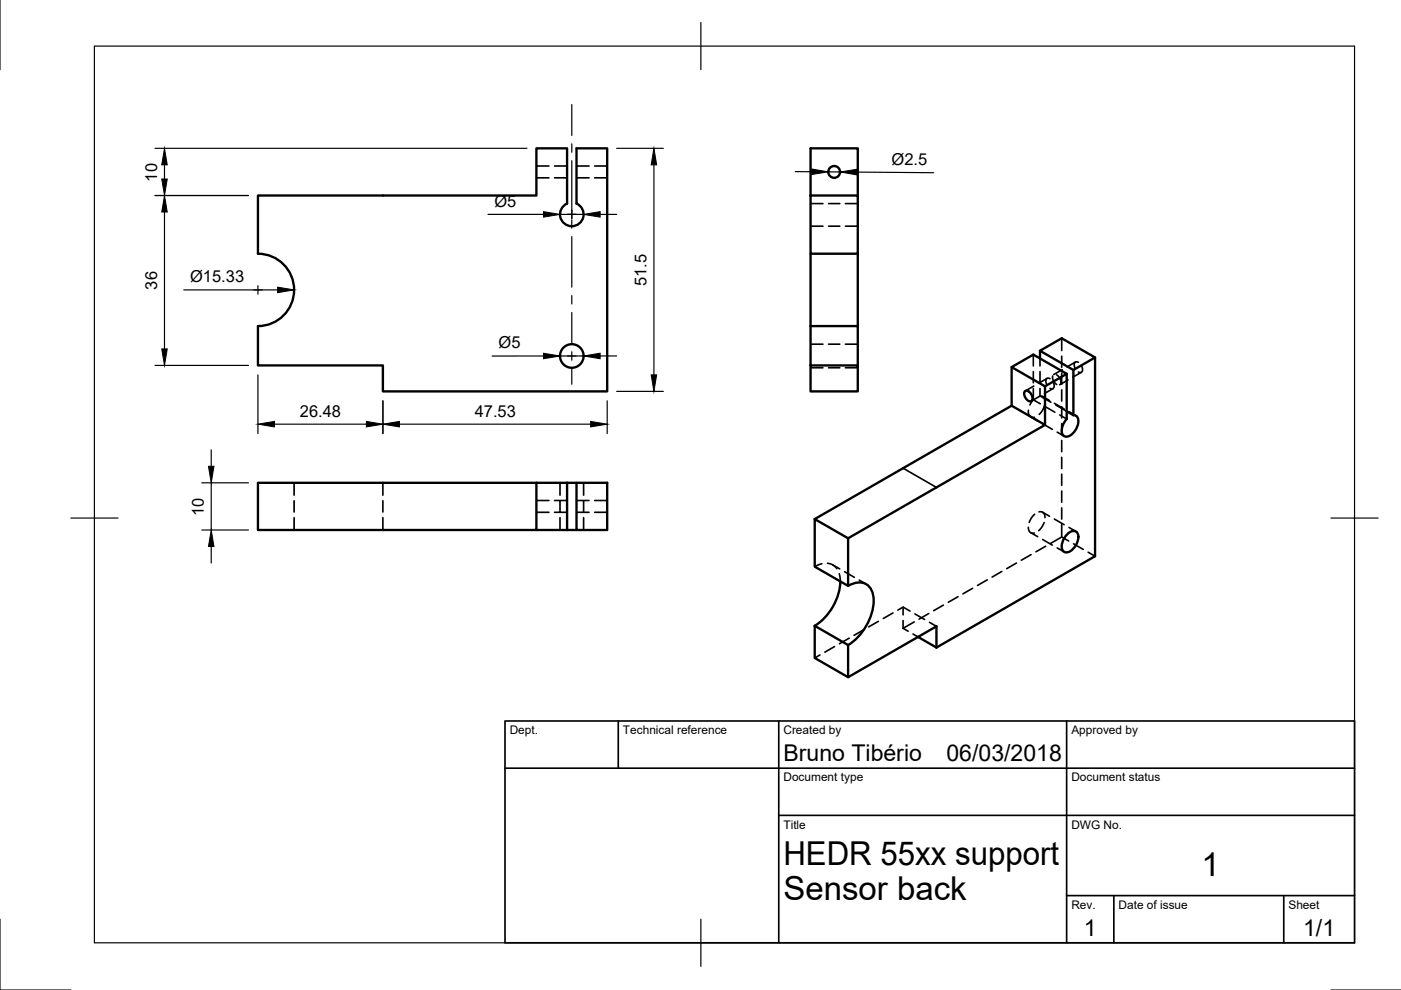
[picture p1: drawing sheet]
<svg xmlns="http://www.w3.org/2000/svg" width="297mm" height="210mm" viewBox="0 0 297 210" stroke-linecap="round" stroke-linejoin="round" font-family="sans-serif">
<!-- layer: Visible -->
<g fill="none" stroke="#000" stroke-width=".5">
<path d="M54.7 41.5h59v-10.1h6.5v11.8a2.5 2.5 0 0 0-.9 3.8 2.5 2.5 0 0 0 3.9 0 2.5 2.5 0 0 0-1-3.8v-11.8h6.5v51.6h-47.5v-5.5h-26.5v-8.4a7.7 7.7 0 0 0 7.7-7.6 7.7 7.7 0 0 0-7.7-7.7zM171.9 53.8v15.3M171.9 41.5v-10.1h10v10.1M171.9 41.5h10v12.3h-10zM181.9 53.8v15.3M171.9 69.1v8.4h10v5.5h-10v-5.5M171.9 69.1h10v8.4M214.5 77.8v8.2l7.1 4.1-41.8 24M220.5 74.4v1.6M226.2 79.3v9.5l-.7 1a2.2 2.2 0 0 0 .1 2.7 2.08 2.08 0 0 0 2.4-1.2 2.71 2.71 0 0 0 .3-3l-.7-.3M227.6 78.4l4.6-2.6-7.1-4.1-4.6 2.7 7.1 4v9.6M232.2 75.8v42.1l-33.7 19.4"/>
<path d="M214.5 86l-41.8 24.1 7.1 4v10.1l-7.1-4.1v-10M217.4 82.9a1.44 1.44 0 0 1 1.3 2.1 1.44 1.44 0 0 1-1.3-2.1zM221.6 81.9l4.6-2.6-7.1-4.1-4.6 2.6 7.1 4.1v8.2M226.2 87.2l1.4 .8M113.7 102.4h-59v10h59v-10h6.5M120.2 102.4h2M120.2 112.4h2M120.2 102.4v10h-6.5M122.2 102.4h6.5v10h-6.5zM226.4 113.1a1.37 1.37 0 0 1 2-.2 3.3 3.3 0 0 1-2.4 4.2 1.26 1.26 0 0 1-.8-1.8 4.2 4.2 0 0 1 1.2-2.2zM172.7 132.7v6.8l7.1 4.1 18.7-10.8v4.5M172.7 132.7l7.1 4.1v6.8"/>
<path d="M178.2 123.3a12 12 0 0 1-5.5 9.4M179.8 124.2a3.3 3.3 0 0 1 4.8 .6 8.2 8.2 0 0 1-.7 7.4 11.3 11.3 0 0 1-4.1 4.6M194.6 135l3.9 2.3"/>
<circle cx="176.9" cy="36.4" r="1.25"/>
<circle cx="121.2" cy="75.5" r="2.5"/>
</g>
<!-- layer: Hidden -->
<g fill="none" stroke="#000" stroke-width=".35">
<path d="M113.7 35.2h2.7M113.7 37.7h2.7M117.6 35.2h2.6M117.6 37.7h2.6M122.2 35.2h2.7M122.2 37.7h2.7M126.1 35.2h2.6M126.1 37.7h2.6M171.9 48h2.6M171.9 43.2h2.6M175.7 48h2.4M175.7 43.2h2.4"/>
<path d="M179.2 48h2.7M179.2 43.2h2.7M171.9 73h2.6M171.9 78h2.6M175.7 73h2.4M175.7 78h2.4M179.2 73h2.7M179.2 78h2.7M219.1 75.2v2.4M219.1 78.8v2.4M220.5 76v1.6M220.5 78.8v2.4"/>
<path d="M223.2 79.7l.1 1 .7 .8M224 79.5l.8 .8 .1 1M225.1 71.7v2.6M225.1 75.5v2.4M225.1 79.1v2.4M225.2 78.4l-1.8 1M228 76.8l-1.8 1M228.6 76.8a.63 .63 0 0 0-.8 .1 .63 .63 0 0 0 0 .9l.2 .3M229.3 78.9l-1.8 1.1M229.3 77.6l.1 .1a.75 .75 0 0 1 .2 .8 .75 .75 0 0 1-.7 .5l-.3-.1M218 87a1.11 1.11 0 0 0 1.3 1.5M218.5 88.4l1.5 .8"/>
<path d="M219.1 84.8l-.7 1M219.1 82.4v2.4M219.1 84.8l1.5 .8M219.2 81.9l-1.8 1M220.4 84l-1.8 1M220.5 84a.92 .92 0 0 1 1 .6M220.5 84l2.3 1.3M220.5 82.4v1.6M221 84.1l1.5 .8M221.1 89.8l2 1.2M221.5 85.8l-.5 1.2-.7 .9M221.6 86.2l2.1 1.2"/>
<path d="M222 80.2l-1.8 1.1M222.6 80.3a.63 .63 0 0 0-.8 .1 .63 .63 0 0 0 0 .8l.1 .4M223.2 82.4l-1.7 1M223.3 81.1a.79 .79 0 0 1 .3 .8 .79 .79 0 0 1-.7 .5l-.3-.1M223.5 85.5l2.1 1.2M223.8 85.9l2.4 1.3M224.1 91.6l1.5 .9M224.7 88l1.5 .8M225.1 82.7v2.3M225.1 86.2v2.4M225.1 89.8v2.4M225.1 93.4v2.4"/>
<path d="M225.1 97v2.3M226.4 80.6l-1.7 1M226.6 87.3l1.5 .8M62.4 102.4v2.6M62.4 106.2v2.4M62.4 109.8v2.6M81.2 102.4v2.6M81.2 106.2v2.4M81.2 109.8v2.6M113.7 106.1h2.7M113.7 108.6h2.7M117.6 106.1h2.6"/>
<path d="M117.6 108.6h2.6M118.7 102.4v2.6M118.7 106.2v2.4M118.7 109.8v2.6M122.2 106.1h2.7M122.2 108.6h2.7M123.7 102.4v2.6M123.7 106.2v2.4M123.7 109.8v2.6M126.1 106.1h2.6M126.1 108.6h2.6M174.3 119.5l-1.6 .6"/>
<path d="M175.4 119.4a2.64 2.64 0 0 1 2 1.2M176.6 119.8l1.4 .8M215.5 119.4l-2.1 1.2M218 111.8a1.04 1.04 0 0 0 1.3 1.2M218.5 112.9l1.5 .9M218.6 117.6l-2.1 1.2M219.4 109l-.7 .8-.5 1M220.3 108.5a1.04 1.04 0 0 1 1.3 1.3M221 108.6l1.5 .9M221.1 114.4l2 1.2M221.4 110.8l-.5 .9-.7 .8M221.7 115.8l-2.1 1.2"/>
<path d="M223.5 110.1l2.1 1.1M224.1 116.2l1.5 .8M225.1 100.5v2.4M225.1 104.1v2.4M225.1 107.7v2.4M225.1 111.3v2.6M226.6 114.7l-1.5-.8-2.4 1.3M226.6 111.8l1.5 .9M227.6 115.3l2.1 1.2M230.7 117.1l1.5 .8M173.8 138.9l-1.1 .6M176.9 137.1l-2 1.2"/>
<path d="M177.9 121.6l.3 1.7M179.1 121.2l2 1.2M180 135.3l-2 1.2M182.2 123l1.4 .8M183.1 133.5l-2 1.2M186.2 131.7l-2 1.2M189.3 130l-2 1.1M190.4 129.4l1.1-.7 1.4 .9M191.5 133.2l1 .6M191.5 128.7v1.7M191.5 131.6v1.6M193.6 134.4l1 .6"/>
<path d="M193.8 131.9l-2.3 1.3M194 130.2l2 1.2M196.9 130.1l-2 1.2M197.1 131.9l1.4 .9M200 128.3l-2 1.2M203.1 126.5l-2 1.2M206.2 124.7l-2 1.2M209.3 122.9l-2 1.2M212.4 121.2l-2 1.1"/>
</g>
<!-- layer: Visible Narrow -->
<path d="M191.5 99.3l7 4" fill="none" stroke="#000" stroke-width=".35"/>
<!-- layer: Border -->
<path d="M0 0v14.8M20 9.8h267.2v190.1h-267.2zM148.6 4.8v10M15 109.8h10M282.2 109.8h10M0 194.9v15h15M148.6 194.9v10M282.2 209.9h14.9" fill="none" stroke="#000" stroke-width=".25"/>
<!-- layer: TitleBlock -->
<path d="M107.1 152.9h180.1v47h-180.1zM131.1 152.9v10M165.1 152.9v47M226.1 152.9v47M107.1 162.9h180.1M165.1 172.9h122.1M226.1 189.9h61.1M236.2 189.9v10M272.2 189.9v10" fill="none" stroke="#000" stroke-width=".35"/>
<!-- layer: Dimensions -->
<g fill="none" stroke="#000" stroke-width=".25">
<path d="M32.9 31.4h78.8M34.9 34.9v3.1M130.7 31.4h9.9M138.6 34.9v44.6M168.6 36.4h3.5M175.6 36.4l2.5 .1M181.6 36.5l16.4 .1M32.9 41.5h19.8M34.9 45v29M103.5 45.5h11.7M118.7 45.5h5M127.2 45.5h3.5"/>
<path d="M32.9 77.5h19.8M39 61.5h19.9M54.7 79.5v12.4M115.2 75.5h-10.9M123.7 75.5h-5M130.7 75.5h-3.5M44.8 95.4v3.5M58.2 89.9h19.5M81.2 85v6.9M84.7 89.9h40.5M128.7 85v6.9M130.7 83h9.9"/>
<path d="M42.8 102.4h9.9M42.8 112.4h9.9M44.8 102.4v10M44.8 115.9v3.5"/>
</g>
<g fill="#000" stroke="#000" stroke-width=".21">
<path d="M34.3 38h1.2l-.6 3.5zM34.9 31.4l.6 3.5h-1.2zM138.6 31.4l.6 3.5h-1.1zM172.1 35.8l3.5 .6-3.5 .6zM178.1 36.5l3.5-.6v1.2zM34.9 41.5l.6 3.5h-1.2zM115.2 44.9l3.5 .6-3.5 .5zM123.7 45.5l3.5-.6v1.1zM34.3 74h1.2l-.6 3.5zM58.9 60.9l3.5 .6-3.5 .6zM115.2 74.9l3.5 .6-3.5 .6zM123.7 75.5l3.5-.6v1.2z"/>
<path d="M138.1 79.5h1.1l-.6 3.5zM44.2 98.9h1.2l-.6 3.5zM54.7 89.9l3.5-.5v1.1zM77.7 89.4l3.5 .5-3.5 .6zM81.2 89.9l3.5-.5v1.1zM125.2 89.4l3.5 .5-3.5 .6zM44.8 112.4l.6 3.5h-1.2z"/>
</g>
<!-- layer: Center Lines -->
<g fill="none" stroke="#000" stroke-width=".25">
<path d="M121.2 22.2v6.5M121.2 30.5v1.8M121.2 34.1v12.2M120.3 45.5h1.8M121.2 46.6v1.8M121.2 50.2v10.7M53.8 61.5h1.8M54.7 60.6v1.8M115.2 75.5h3.4M120.3 75.5h1.8M121.2 62.7v1.8M121.2 66.2v6.6"/>
<path d="M121.2 74.6v1.8M121.2 78.2v3.3M123.9 75.5h3.3"/>
</g>
<g font-size="7">
<text x="166.1" y="183.4">HEDR 55xx support</text>
<text x="254.7" y="185.8">1</text>
<text x="166.1" y="190.9">Sensor back</text>
</g>
<g font-size="4.9">
<text x="166.1" y="161.4">Bruno Tibério</text>
<text x="200.7" y="161.4">06/03/2018</text>
<text x="229.8" y="198.6">1</text>
<text x="276.3" y="198.5">1/1</text>
</g>
<g font-size="3.5">
<text x="189" y="34.9">Ø2.5</text>
<text x="33.3" y="38.5" transform="rotate(-90 33.3 38.5)">10</text>
<text x="104.8" y="43.9">Ø5</text>
<text x="40.3" y="59.9">Ø15.33</text>
<text x="33.3" y="61.4" transform="rotate(-90 33.3 61.4)">36</text>
<text x="137.1" y="60.6" transform="rotate(-90 137.1 60.6)">51.5</text>
<text x="105.7" y="73.9">Ø5</text>
<text x="63.6" y="88.4">26.48</text>
<text x="100.6" y="88.4">47.53</text>
<text x="43.2" y="109.4" transform="rotate(-90 43.2 109.4)">10</text>
</g>
<g font-size="2.5">
<text x="108.1" y="155.7">Dept.</text>
<text x="132.1" y="155.7">Technical reference</text>
<text x="166.1" y="155.7">Created by</text>
<text x="227.1" y="155.7">Approved by</text>
<text x="166.1" y="165.7">Document type</text>
<text x="227.1" y="165.7">Document status</text>
<text x="166.1" y="175.7">Title</text>
<text x="227.1" y="175.7">DWG No.</text>
<text x="227.1" y="192.7">Rev.</text>
<text x="237.2" y="192.7">Date of issue</text>
<text x="273.2" y="192.7">Sheet</text>
</g>
</svg>
